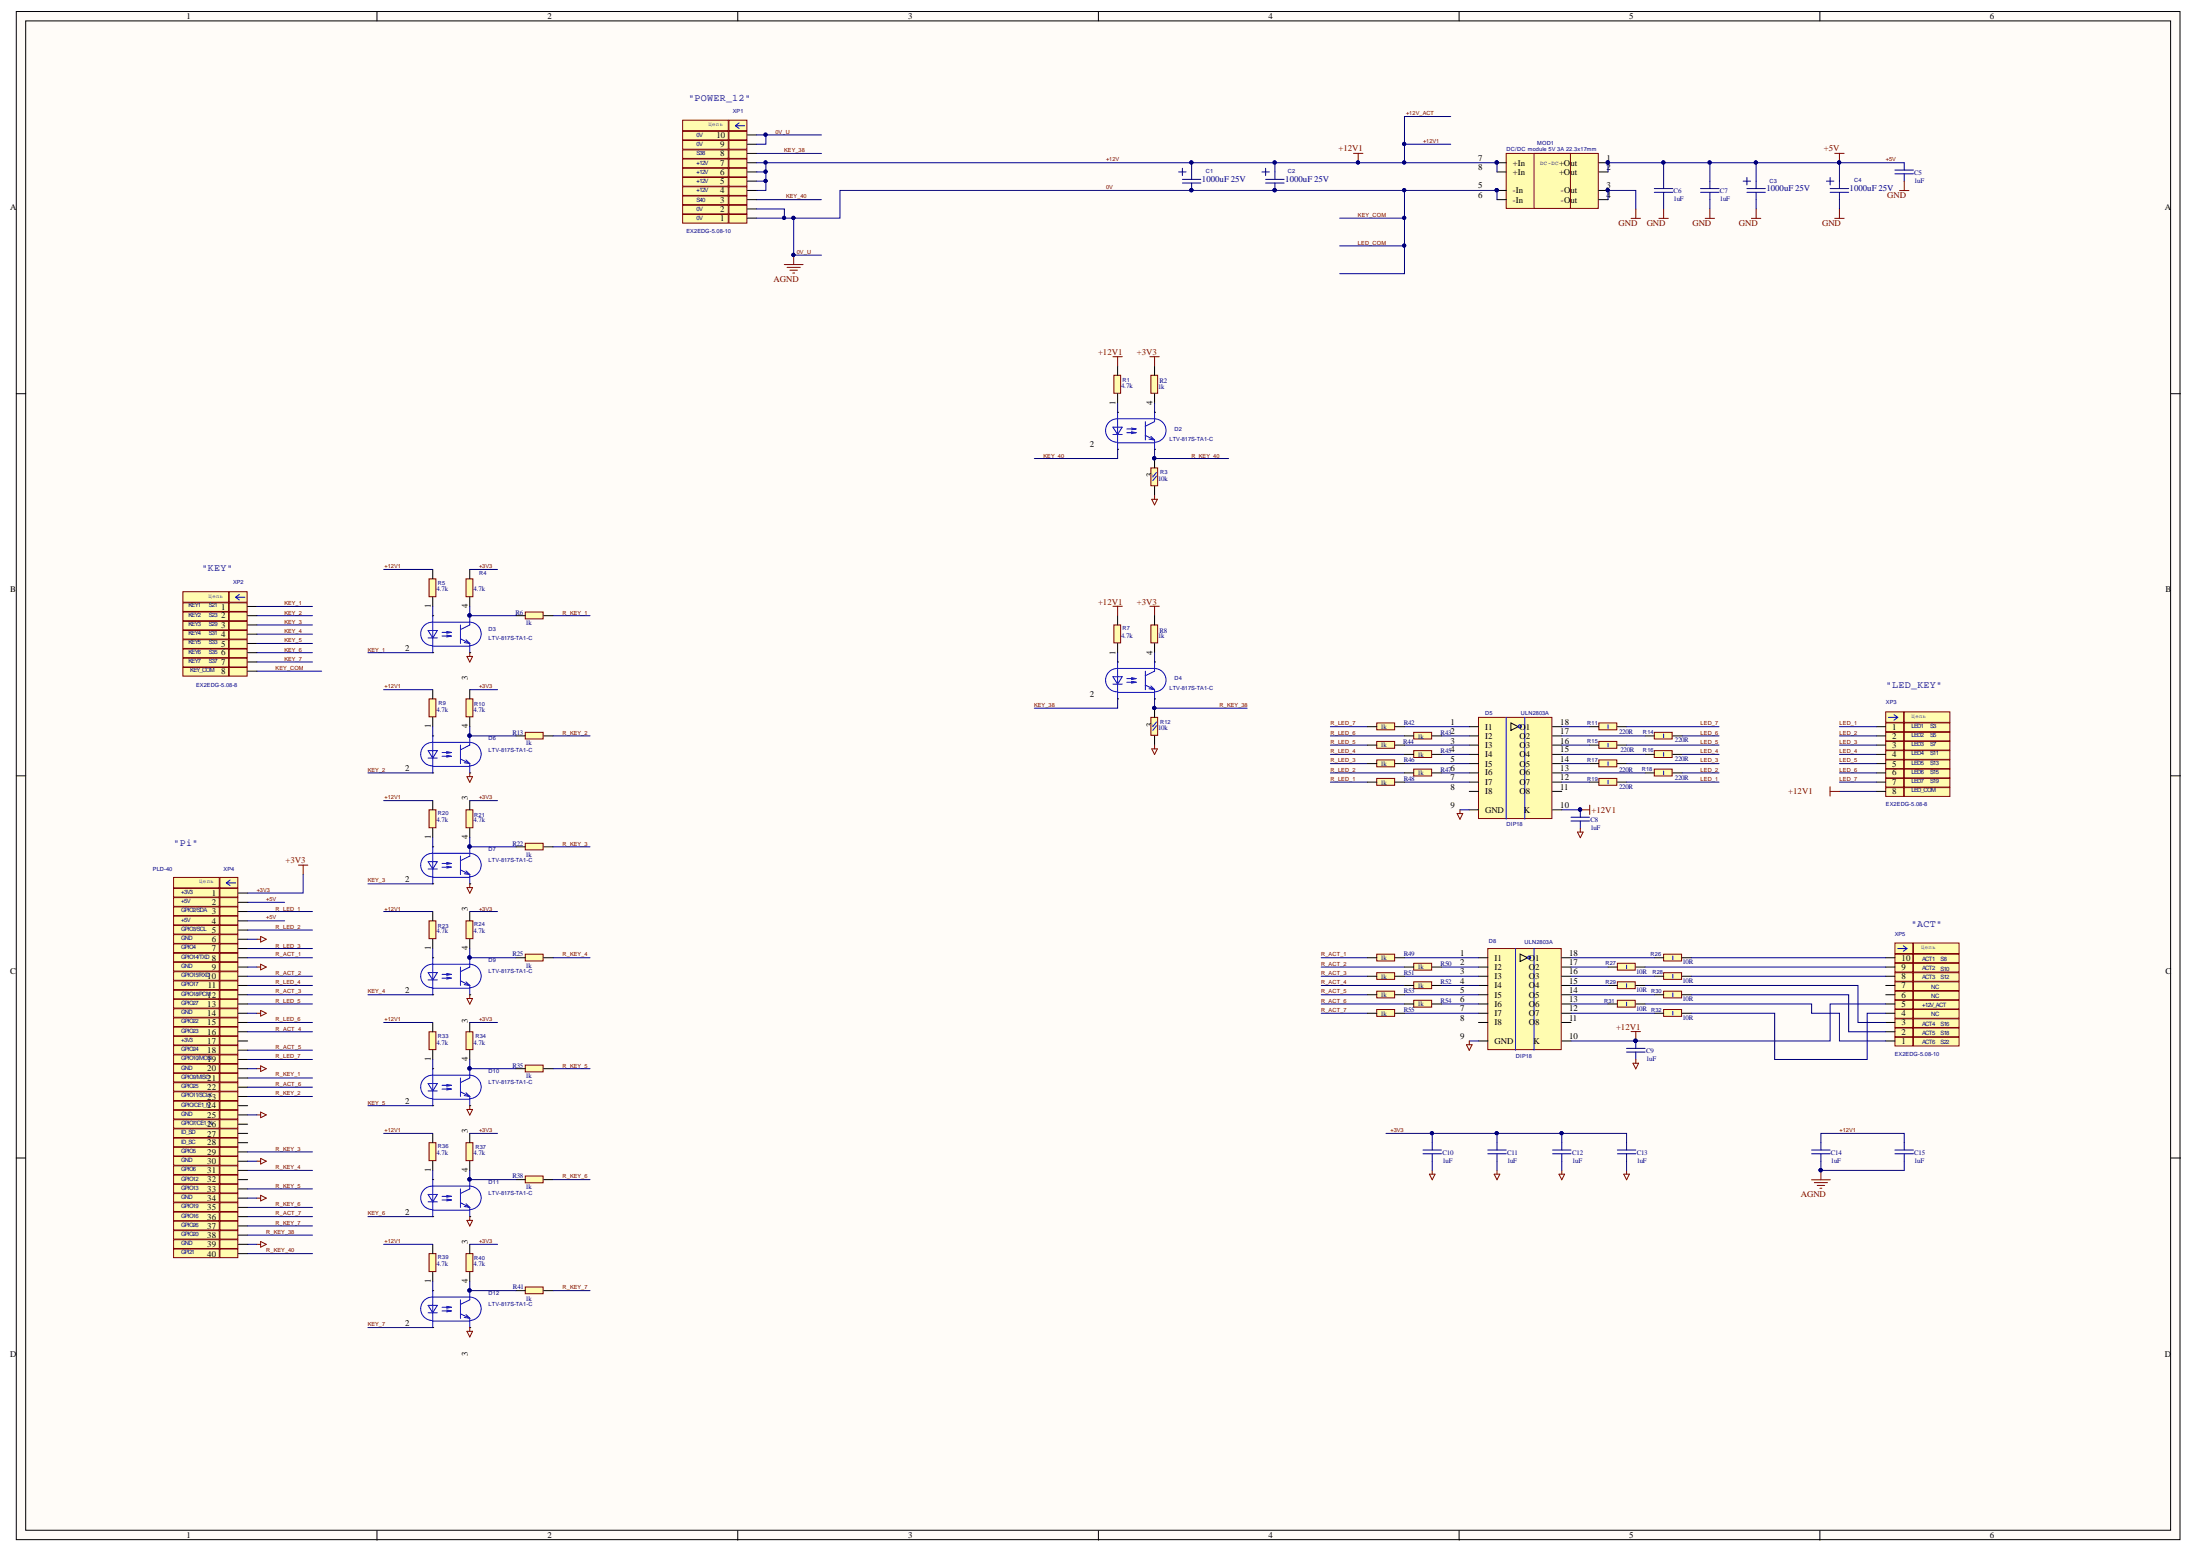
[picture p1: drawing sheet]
# Altium project RP_INTERFACE_BOARD_V4.1.PrjPcb
1 sheet, 87 parts. Net scope: global (net labels, ports and power ports of the same name join across sheets).
Board file: RP_INTERFACE_BOARD_V4.1.PcbDoc

## Sheet RP_INTERFACE_BOARD_V4.1.SchDoc
size 584 x 413 mm

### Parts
C1  EXR102M25B  [RADIAL 13X25]  (value not drawn)
C2  EXR102M25B  [RADIAL 13X25]  (value not drawn)
C3  EXR102M25B  [RADIAL 13X25]  (value not drawn)
C4  EXR102M25B  [RADIAL 13X25]  (value not drawn)
C5  C0805, 1uF, 50V, X7R  [C0805]  (value not drawn)
C6  C0805, 1uF, 50V, X7R  [C0805]  (value not drawn)
C7  C0805, 1uF, 50V, X7R  [C0805]  (value not drawn)
C8  C0805, 1uF, 50V, X7R  [C0805]  (value not drawn)
C9  C0805, 1uF, 50V, X7R  [C0805]  (value not drawn)
C10  C0805, 1uF, 50V, X7R  [C0805]  (value not drawn)
C11  C0805, 1uF, 50V, X7R  [C0805]  (value not drawn)
C12  C0805, 1uF, 50V, X7R  [C0805]  (value not drawn)
C13  C0805, 1uF, 50V, X7R  [C0805]  (value not drawn)
C14  C0805, 1uF, 50V, X7R  [C0805]  (value not drawn)
C15  C0805, 1uF, 50V, X7R  [C0805]  (value not drawn)
D2  LTV-817S-TA1-C  [SOIC4]
D3  LTV-817S-TA1-C  [SOIC4]
D4  LTV-817S-TA1-C  [SOIC4]
D5  ULN2803A  Korpus3: DIP18  [DIP18_DIP762W46P254L2286H533Q18P]
D6  LTV-817S-TA1-C  [SOIC4]
D7  LTV-817S-TA1-C  [SOIC4]
D8  ULN2803A  Korpus3: DIP18  [DIP18_DIP762W46P254L2286H533Q18P]
D9  LTV-817S-TA1-C  [SOIC4]
D10  LTV-817S-TA1-C  [SOIC4]
D11  LTV-817S-TA1-C  [SOIC4]
D12  LTV-817S-TA1-C  [SOIC4]
MOD1  DC/DC module 5V 3A 22.3x17mm  [DC_DC_module 5V, 17x22.3mm]
R1  value 4.7k  [R0805]  (hidden comment: R0805, 4.7k, 5%)
R2  R0805, 1k, 5%  [R0805]  (value not drawn)
R3  value 10k  [R0805]  (hidden comment: R0805, 10k, 5%)
R4  value 4.7k  [R0805]  (hidden comment: R0805, 4.7k, 5%)
R5  value 4.7k  [R0805]  (hidden comment: R0805, 4.7k, 5%)
R6  R0805, 1k, 5%  [R0805]  (value not drawn)
R7  value 4.7k  [R0805]  (hidden comment: R0805, 4.7k, 5%)
R8  R0805, 1k, 5%  [R0805]  (value not drawn)
R9  value 4.7k  [R0805]  (hidden comment: R0805, 4.7k, 5%)
R10  value 4.7k  [R0805]  (hidden comment: R0805, 4.7k, 5%)
R11  R1206, 220R, 5%  [R1206]  (value not drawn)
R12  value 10k  [R0805]  (hidden comment: R0805, 10k, 5%)
R13  R0805, 1k, 5%  [R0805]  (value not drawn)
R14  R1206, 220R, 5%  [R1206]  (value not drawn)
R15  R1206, 220R, 5%  [R1206]  (value not drawn)
R16  R1206, 220R, 5%  [R1206]  (value not drawn)
R17  R1206, 220R, 5%  [R1206]  (value not drawn)
R18  R1206, 220R, 5%  [R1206]  (value not drawn)
R19  R1206, 220R, 5%  [R1206]  (value not drawn)
R20  value 4.7k  [R0805]  (hidden comment: R0805, 4.7k, 5%)
R21  value 4.7k  [R0805]  (hidden comment: R0805, 4.7k, 5%)
R22  R0805, 1k, 5%  [R0805]  (value not drawn)
R23  value 4.7k  [R0805]  (hidden comment: R0805, 4.7k, 5%)
R24  value 4.7k  [R0805]  (hidden comment: R0805, 4.7k, 5%)
R25  R0805, 1k, 5%  [R0805]  (value not drawn)
R26  R1206, 10R, 5%  [R1206]  (value not drawn)
R27  R1206, 10R, 5%  [R1206]  (value not drawn)
R28  R1206, 10R, 5%  [R1206]  (value not drawn)
R29  R1206, 10R, 5%  [R1206]  (value not drawn)
R30  R1206, 10R, 5%  [R1206]  (value not drawn)
R31  R1206, 10R, 5%  [R1206]  (value not drawn)
R32  R1206, 10R, 5%  [R1206]  (value not drawn)
R33  value 4.7k  [R0805]  (hidden comment: R0805, 4.7k, 5%)
R34  value 4.7k  [R0805]  (hidden comment: R0805, 4.7k, 5%)
R35  R0805, 1k, 5%  [R0805]  (value not drawn)
R36  value 4.7k  [R0805]  (hidden comment: R0805, 4.7k, 5%)
R37  value 4.7k  [R0805]  (hidden comment: R0805, 4.7k, 5%)
R38  R0805, 1k, 5%  [R0805]  (value not drawn)
R39  value 4.7k  [R0805]  (hidden comment: R0805, 4.7k, 5%)
R40  value 4.7k  [R0805]  (hidden comment: R0805, 4.7k, 5%)
R41  R0805, 1k, 5%  [R0805]  (value not drawn)
R42  R0805, 1k, 5%  [R0805]  (value not drawn)
R43  R0805, 1k, 5%  [R0805]  (value not drawn)
R44  R0805, 1k, 5%  [R0805]  (value not drawn)
R45  R0805, 1k, 5%  [R0805]  (value not drawn)
R46  R0805, 1k, 5%  [R0805]  (value not drawn)
R47  R0805, 1k, 5%  [R0805]  (value not drawn)
R48  R0805, 1k, 5%  [R0805]  (value not drawn)
R49  R0805, 1k, 5%  [R0805]  (value not drawn)
R50  R0805, 1k, 5%  [R0805]  (value not drawn)
R51  R0805, 1k, 5%  [R0805]  (value not drawn)
R52  R0805, 1k, 5%  [R0805]  (value not drawn)
R53  R0805, 1k, 5%  [R0805]  (value not drawn)
R54  R0805, 1k, 5%  [R0805]  (value not drawn)
R55  R0805, 1k, 5%  [R0805]  (value not drawn)
XP1  EX2EDG-5.08-10  [5P08-10N]
XP2  EX2EDG-5.08-8  [5P08-8N]
XP3  EX2EDG-5.08-8  [5P08-8N]
XP4  PLD-40  [PLD-40]
XP5  EX2EDG-5.08-10  [5P08-10N]

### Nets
0V: C1.1 C2.1 C14.2 C15.2 MOD1.5(-In) MOD1.6(-In) XP1.1 XP1.2 XP1.9 XP1.10 XP2.8  [also labelled 0V_U, AGND, KEY_COM, LED_COM]
+3V3: C10.1 C11.1 C12.1 C13.1 R2.1 R4.1 R8.1 R10.1 R21.1 R24.1 R34.1 R37.1 R40.1 XP4.1
+5V: C3.2 C4.2 C5.1 C6.1 C7.1 MOD1.1(+Out) MOD1.2(+Out) XP4.2 XP4.4
+12V: C1.2 C2.2 C8.1 C9.1 C14.1 C15.1 D5.10(K) D8.10(K) MOD1.7(+In) MOD1.8(+In) R1.1 R5.1 R7.1 R9.1 R20.1 R23.1 R33.1 R36.1 R39.1 XP1.4 XP1.5 XP1.6 XP1.7 XP3.8 XP5.5  [also labelled +12V1, +12V_ACT]
GND: C3.1 C4.1 C5.2 C6.2 C7.2 C8.2 C9.2 C10.2 C11.2 C12.2 C13.2 D3.3 D5.9(GND) D6.3 D7.3 D8.9(GND) D9.3 D10.3 D11.3 D12.3 MOD1.3(-Out) MOD1.4(-Out) R3.2 R12.2 XP4.6 XP4.9 XP4.14 XP4.20 XP4.25 XP4.30 XP4.34 XP4.39
KEY_1: D3.2 XP2.1
KEY_2: D6.2 XP2.2
KEY_3: D7.2 XP2.3
KEY_4: D9.2 XP2.4
KEY_5: D10.2 XP2.5
KEY_6: D11.2 XP2.6
KEY_7: D12.2 XP2.7
KEY_38: D4.2 XP1.8
KEY_40: D2.2 XP1.3
LED_1: R19.2 XP3.1
LED_2: R18.2 XP3.2
LED_3: R17.2 XP3.3
LED_4: R16.2 XP3.4
LED_5: R15.2 XP3.5
LED_6: R14.2 XP3.6
LED_7: R11.2 XP3.7
R_ACT_1: R49.2 XP4.8
R_ACT_2: R50.2 XP4.10
R_ACT_3: R51.2 XP4.12
R_ACT_4: R52.2 XP4.16
R_ACT_5: R53.2 XP4.18
R_ACT_6: R54.2 XP4.22
R_ACT_7: R55.2 XP4.36
R_KEY_1: R6.1 XP4.21
R_KEY_2: R13.1 XP4.23
R_KEY_3: R22.1 XP4.29
R_KEY_4: R25.1 XP4.31
R_KEY_5: R35.1 XP4.33
R_KEY_6: R38.1 XP4.35
R_KEY_7: R41.1 XP4.37
R_KEY_38: D4.3 R12.1 XP4.38
R_KEY_40: D2.3 R3.1 XP4.40
R_LED_1: R48.2 XP4.3
R_LED_2: R47.2 XP4.5
R_LED_3: R46.2 XP4.7
R_LED_4: R45.2 XP4.11
R_LED_5: R44.2 XP4.13
R_LED_6: R43.2 XP4.15
R_LED_7: R42.2 XP4.19
NetD2_1: D2.1 R1.2
NetD2_4: D2.4 R2.2
NetD3_1: D3.1 R5.2
NetD3_4: D3.4 R4.2 R6.2
NetD4_1: D4.1 R7.2
NetD4_4: D4.4 R8.2
NetD5_1: D5.1(I1) R42.1
NetD5_2: D5.2(I2) R43.1
NetD5_3: D5.3(I3) R44.1
NetD5_4: D5.4(I4) R45.1
NetD5_5: D5.5(I5) R46.1
NetD5_6: D5.6(I6) R47.1
NetD5_7: D5.7(I7) R48.1
NetD5_12: D5.12(O7) R19.1
NetD5_13: D5.13(O6) R18.1
NetD5_14: D5.14(O5) R17.1
NetD5_15: D5.15(O4) R16.1
NetD5_16: D5.16(O3) R15.1
NetD5_17: D5.17(O2) R14.1
NetD5_18: D5.18(O1) R11.1
NetD6_1: D6.1 R9.2
NetD6_4: D6.4 R10.2 R13.2
NetD7_1: D7.1 R20.2
NetD7_4: D7.4 R21.2 R22.2
NetD8_1: D8.1(I1) R49.1
NetD8_2: D8.2(I2) R50.1
NetD8_3: D8.3(I3) R51.1
NetD8_4: D8.4(I4) R52.1
NetD8_5: D8.5(I5) R53.1
NetD8_6: D8.6(I6) R54.1
NetD8_7: D8.7(I7) R55.1
NetD8_12: D8.12(O7) R32.2
NetD8_13: D8.13(O6) R31.2
NetD8_14: D8.14(O5) R30.2
NetD8_15: D8.15(O4) R29.2
NetD8_16: D8.16(O3) R28.2
NetD8_17: D8.17(O2) R27.2
NetD8_18: D8.18(O1) R26.2
NetD9_1: D9.1 R23.2
NetD9_4: D9.4 R24.2 R25.2
NetD10_1: D10.1 R33.2
NetD10_4: D10.4 R34.2 R35.2
NetD11_1: D11.1 R36.2
NetD11_4: D11.4 R37.2 R38.2
NetD12_1: D12.1 R39.2
NetD12_4: D12.4 R40.2 R41.2
NetR26_1: R26.1 XP5.10
NetR27_1: R27.1 XP5.9
NetR28_1: R28.1 XP5.8
NetR29_1: R29.1 XP5.3
NetR30_1: R30.1 XP5.2
NetR31_1: R31.1 XP5.1
NetR32_1: R32.1 XP5.4

Not connected (* = marked no-connect by the designer): D5 8(I8) 11(O8); D8 8(I8) 11(O8); XP4 17 24 26 27 28 32; XP5 6 7

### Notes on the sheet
- (near XP1) "POWER_12"
- 0V
- +12V
- S38
- S40
- "KEY"
- KEY1
- KEY2
- (near XP2) S23
- (near XP2) S21
- KEY3
- KEY4
- KEY5
- KEY6
- KEY7
- (near XP2) S31
- (near XP2) S29
- (near XP2) S33
- (near XP2) S35
- (near XP2) S37
- (near XP2) KEY_COM
- (near XP3) "LED_KEY"
- (near XP3) LED3
- (near XP3) LED4
- (near XP3) LED1
- (near XP3) LED2
- S7
- S11
- S3
- S5
- (near XP3) LED5
- (near XP3) LED7
- (near XP3) LED6
- (near XP3) LED_COM
- S13
- S19
- S15
- "Pi"
- +5V
- +3V3
- (near XP4) GPIO2/SDA
- (near XP4) GPIO3/SCL
- GND
- GPIO4
- (near XP5) "ACT"
- (near XP4) GPIO15/RXD
- (near XP4) GPIO18/PCM
- GPIO17
- (near XP4) GPIO14/TXD
- (near XP5) ACT3
- (near XP5) ACT1
- (near XP5) ACT2
- (near XP5) NC
- S12
- S8
- S10
- GPIO27
- GPIO23
- GPIO22
- (near XP5) ACT5
- (near XP5) ACT4
- (near XP5) ACT6
- (near XP5) +12V_ACT
- S18
- S16
- S22
- GPIO25
- GPIO24
- (near XP4) GPIO10/MOSI
- (near XP4) GPIO9/MISO
- (near XP4) GPIO/CE1_N
- (near XP4) GPIO11/SCLK
- (near XP4) GPIO7/CE1_N
- ID_SD
- GPIO5
- GPIO6
- ID_SC
- GPIO12
- GPIO13
- GPIO19
- GPIO16
- GPIO26
- GPIO20
- GPI21
